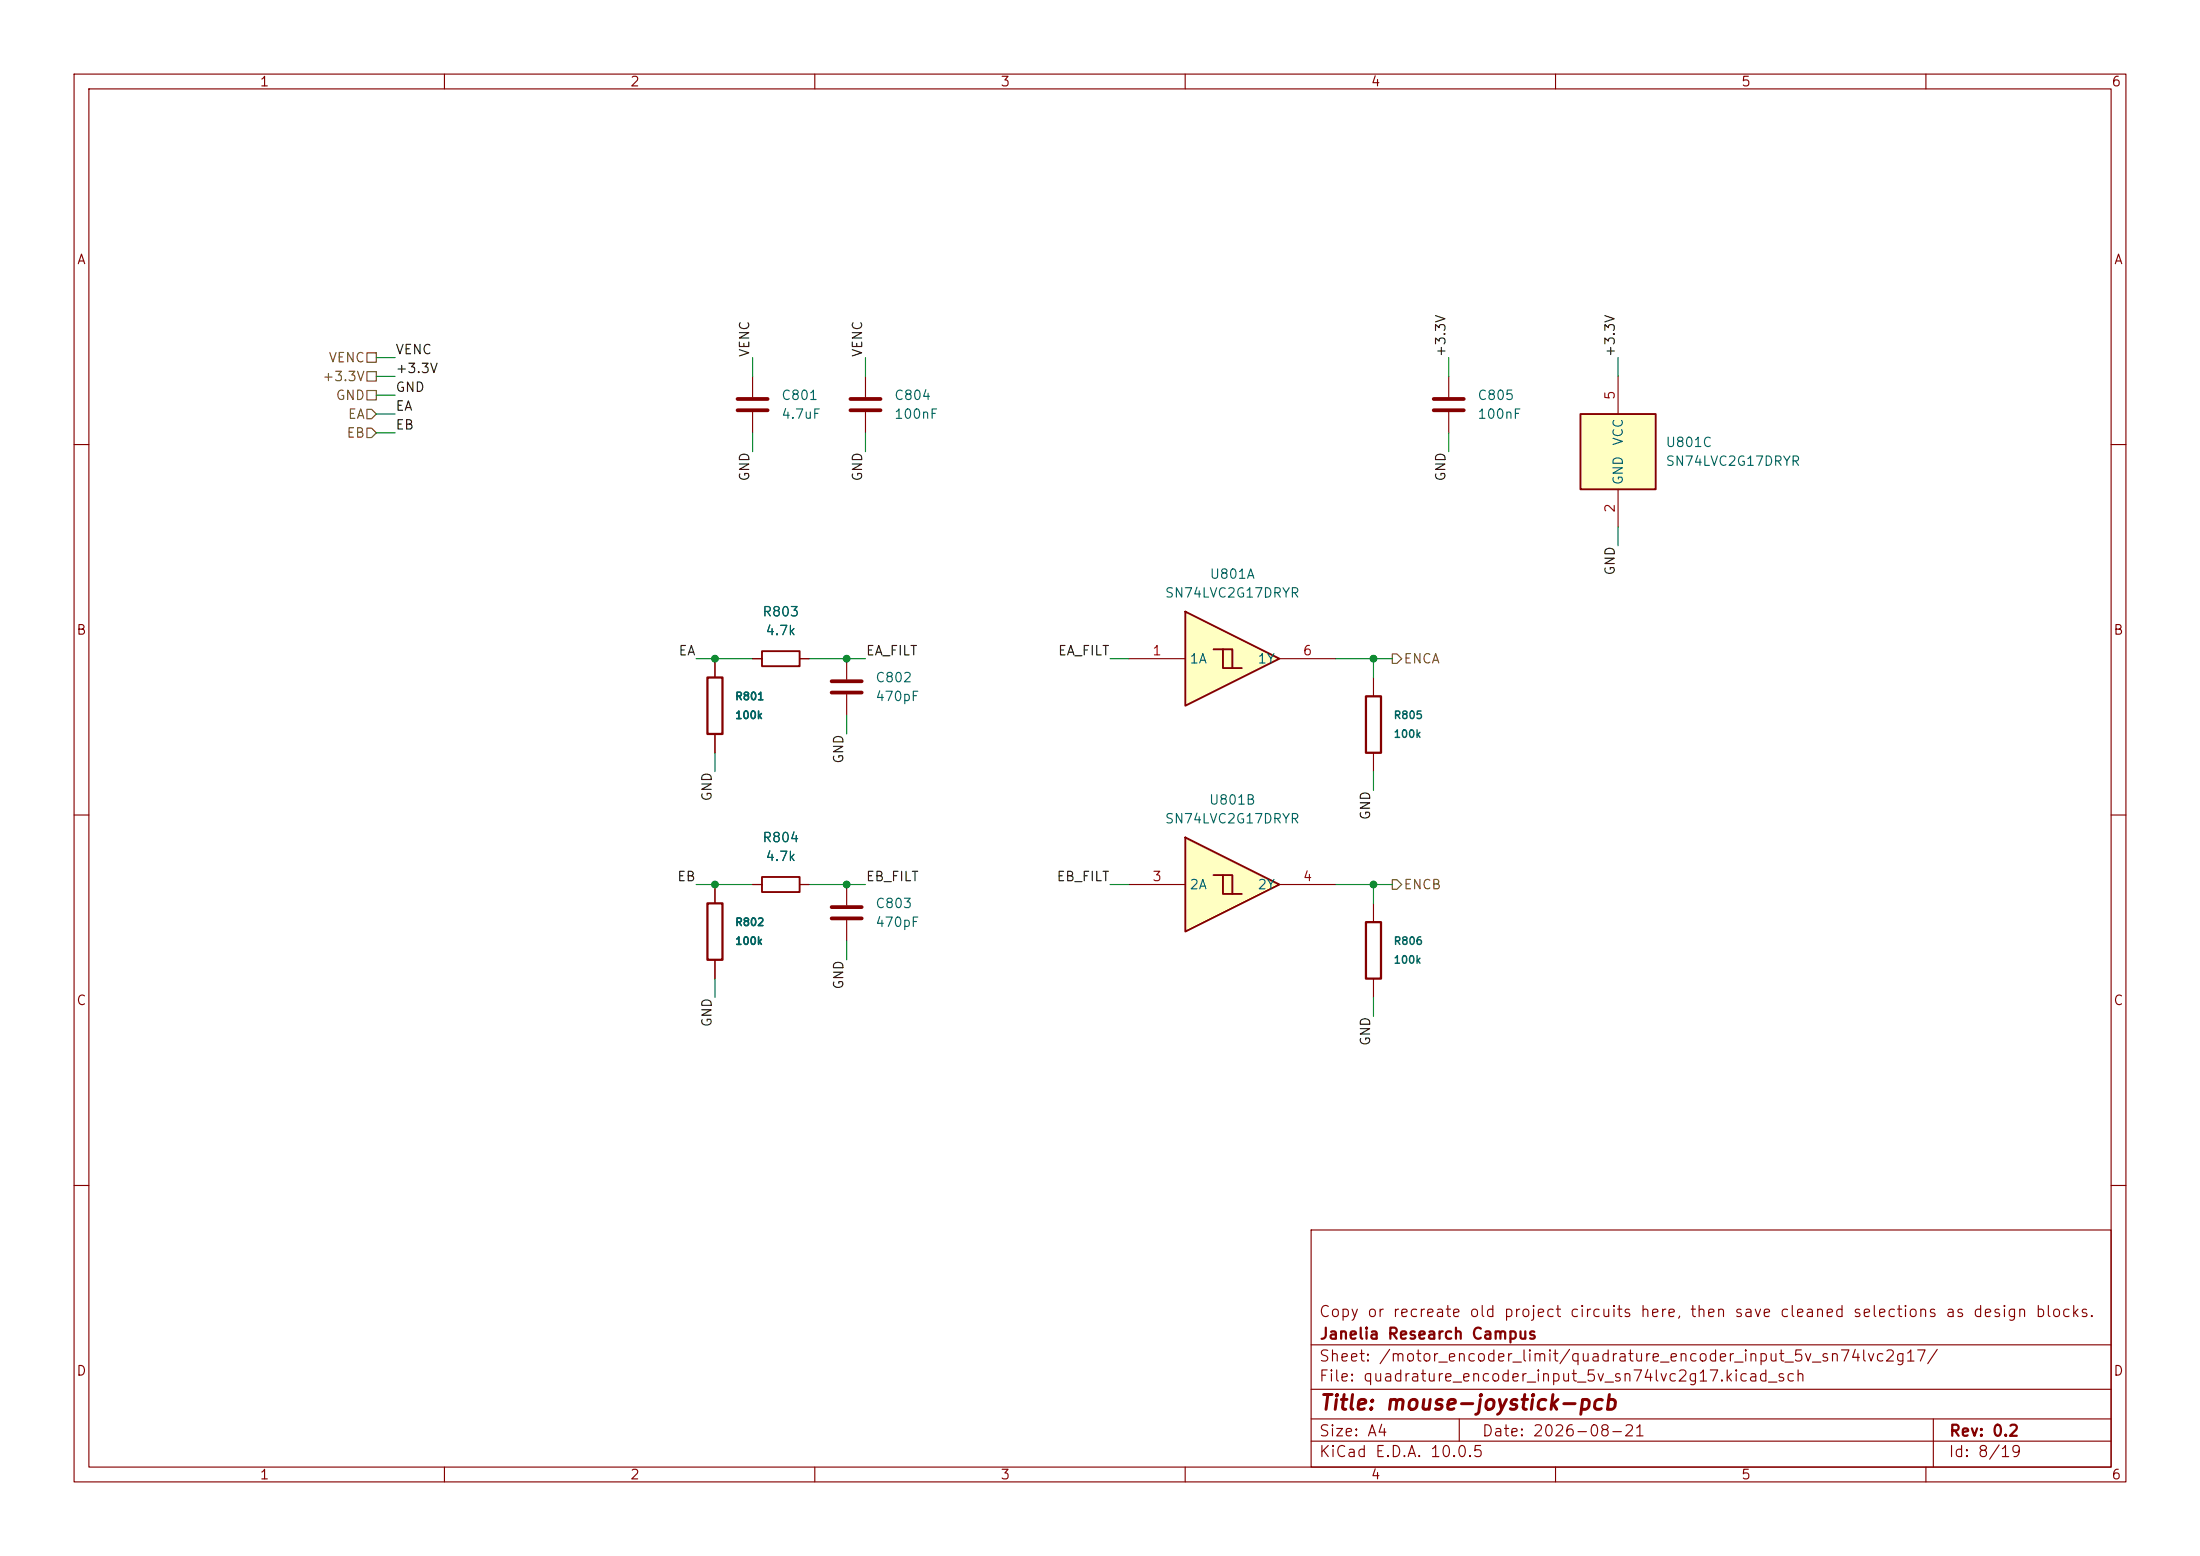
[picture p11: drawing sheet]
<svg xmlns="http://www.w3.org/2000/svg" width="297mm" height="210mm" viewBox="0 0 297 210" stroke-linecap="round" stroke-linejoin="round" font-family="sans-serif">
<g fill="none" stroke="#840000" stroke-width=".15">
<path d="M10 10h277v190h-277zM12 12h273v186h-273zM60 10v2M110 10v2M160 10v2M210 10v2M260 10v2M116.8 50.8v2.8M116.8 55.6v2.8M10 60h2M285 60h2M114.3 88.9v2.8"/>
<path d="M114.3 93.7v2.8M10 110h2M96.5 119.4v2.5M101.6 119.4h1.3M107.9 119.4h1.3M114.3 119.4v2.8M285 110h2M96.5 129.5v2.6M114.3 124.2v2.8M185.4 121.9v2.6M185.4 132.1v2.5M10 160h2"/>
<path d="M177 166h108v32h-108zM285 160h2M60 198v2M110 198v2M160 198v2M177 194.5h108M177 191.5h108M177 187.5h108M177 181.5h108M197 191.5v3M210 198v2M260 198v2"/>
<path d="M261 191.5v6.5"/>
</g>
<path d="M95.5 121.9h2v7.6h-2zM184.4 124.5h2v7.6h-2z" fill="none" stroke="#840000" stroke-width=".3"/>
<path d="M114.8 53.8h4.1M114.8 55.4h4.1M112.3 91.9h4M112.3 93.5h4M112.3 122.4h4M112.3 124h4" fill="none" stroke="#840000" stroke-width=".51"/>
<path d="M102.9 118.4h5v2h-5z" fill="none" stroke="#840000" stroke-width=".25"/>
<path d="M213.4 55.9h10.1v10.1h-10.1z" fill="#ffffc2"/>
<path d="M213.4 55.9h10.1v10.1h-10.1z" fill="none" stroke="#840000" stroke-width=".25"/>
<path d="M218.4 50.8v5.1M218.4 66v5.1" fill="none" stroke="#840000" stroke-width=".15"/>
<g fill="#ffffc2">
<path d="M160 113l12.7 6.4-12.7 6.3z"/>
<path d="M163.8 118.1l3.8 2.6h-2.5v-2.6z"/>
<path d="M165.1 118.1h1.3v2.6z"/>
</g>
<path d="M160 113l12.7 6.4-12.7 6.3zM163.8 118.1h1.3v2.6h2.5M165.1 118.1h1.3v2.6" fill="none" stroke="#840000" stroke-width=".25"/>
<path d="M152.4 119.4h7.6M172.7 119.4h7.6" fill="none" stroke="#840000" stroke-width=".15"/>
<g fill="#ffffc2">
<path d="M160 82.6l12.7 6.3-12.7 6.4z"/>
<path d="M163.8 87.6l3.8 2.6h-2.5v-2.6z"/>
<path d="M165.1 87.6h1.3v2.6z"/>
</g>
<path d="M102.9 87.9h5v2h-5zM160 82.6l12.7 6.3-12.7 6.4zM163.8 87.6h1.3v2.6h2.5M165.1 87.6h1.3v2.6" fill="none" stroke="#840000" stroke-width=".25"/>
<g fill="none" stroke="#840000" stroke-width=".15">
<path d="M101.6 50.8v2.8M101.6 55.6v2.8M195.6 50.8v2.8M195.6 55.6v2.8M96.5 88.9v2.5M96.5 99.1v2.5M101.6 88.9h1.3M107.9 88.9h1.3M152.4 88.9h7.6M172.7 88.9h7.6M185.4 91.4v2.6M96.5 119.4v2.5"/>
<path d="M101.6 119.4h1.3M107.9 119.4h1.3M185.4 101.6v2.5M96.5 129.5v2.6"/>
</g>
<path d="M99.6 53.8h4M99.6 55.4h4M193.5 53.8h4.1M193.5 55.4h4.1" fill="none" stroke="#840000" stroke-width=".51"/>
<path d="M95.5 91.4h2v7.7h-2zM184.4 94h2v7.6h-2z" fill="none" stroke="#840000" stroke-width=".3"/>
<path d="M49.5 57.8h.7l.6 .6-.6 .7h-.7zM49.5 47.6h1.3v1.3h-1.3zM49.5 52.7h1.3v1.3h-1.3zM49.5 55.2h.7l.6 .7-.6 .6h-.7zM49.5 50.2h1.3v1.2h-1.3zM188 88.3h.6l.6 .6-.6 .6h-.6zM188 118.7h.6l.6 .7-.6 .6h-.6z" fill="none" stroke="#725600" stroke-width=".15"/>
<g fill="none" stroke="#009600" stroke-width=".15">
<path d="M50.8 53.3h2.5M50.8 50.8h2.5M50.8 48.3h2.5M50.8 55.9h2.5M50.8 58.4h2.5M101.6 48.3v2.5M101.6 58.4v2.6M116.8 48.3v2.5M116.8 58.4v2.6M195.6 48.3v2.5M195.6 58.4v2.6M218.4 48.3v2.5"/>
<path d="M218.4 71.1v2.6M94 88.9h7.6M109.2 88.9h7.6M114.3 96.5v2.6M149.9 88.9h2.5M180.3 88.9h7.7M185.4 88.9v2.5M94 119.4h7.6M96.5 101.6v2.5M109.2 119.4h7.6M149.9 119.4h2.5M180.3 119.4h7.7"/>
<path d="M185.4 104.1v2.6M185.4 119.4v2.5M96.5 132.1v2.5M114.3 127v2.5M185.4 134.6v2.6"/>
</g>
<g fill="#009600" stroke="#009600" stroke-width=".14">
<circle cx="114.3" cy="88.9" r=".46"/>
<circle cx="185.4" cy="88.9" r=".46"/>
<circle cx="185.4" cy="119.4" r=".46"/>
<circle cx="114.3" cy="119.4" r=".46"/>
<circle cx="96.5" cy="88.9" r=".46"/>
<circle cx="96.5" cy="119.4" r=".46"/>
</g>
<text font-size="2" fill="#840000" x="178" y="190.8">Title: mouse-joystick-pcb</text>
<g font-size="1.5" fill="#840000">
<text x="178" y="178.1">Copy or recreate old project circuits here, then save cleaned selections as design blocks.</text>
<text x="178" y="184.1">Sheet: /motor_encoder_limit/quadrature_encoder_input_5v_sn74lvc2g17/</text>
<text x="178" y="181.1">Janelia Research Campus</text>
<text x="178" y="186.8">File: quadrature_encoder_input_5v_sn74lvc2g17.kicad_sch</text>
<text x="178" y="197">KiCad E.D.A. 10.0.5</text>
<text x="178" y="194.2">Size: A4</text>
<text x="200" y="194.2">Date: 2026-08-21</text>
<text x="263" y="197">Id: 8/19</text>
<text x="263" y="194.2">Rev: 0.2</text>
</g>
<g font-size="1.3" fill="#840000">
<text x="35" y="12">1</text>
<text x="85" y="12">2</text>
<text x="135" y="12">3</text>
<text x="185" y="12">4</text>
<text x="235" y="12">5</text>
<text x="285" y="12">6</text>
<text x="10.3" y="36">A</text>
<text x="285.3" y="36">A</text>
<text x="10.2" y="86">B</text>
<text x="285.2" y="86">B</text>
<text x="10.2" y="136">C</text>
<text x="285.2" y="136">C</text>
<text x="10.2" y="186">D</text>
<text x="285.2" y="186">D</text>
<text x="35" y="200">1</text>
<text x="85" y="200">2</text>
<text x="135" y="200">3</text>
<text x="185" y="200">4</text>
<text x="235" y="200">5</text>
<text x="285" y="200">6</text>
</g>
<g font-size="1.3" fill="#725600">
<text x="43.4" y="51.8">+3.3V</text>
<text x="44.3" y="49.2">VENC</text>
<text x="45.2" y="54.3">GND</text>
<text x="46.7" y="59.4">EB</text>
<text x="46.9" y="56.8">EA</text>
<text x="189.4" y="89.9">ENCA</text>
<text x="189.4" y="120.3">ENCB</text>
</g>
<g font-size="1.3" fill="#0f0f0f">
<text x="53.3" y="48.1">VENC</text>
<text x="53.3" y="50.7">+3.3V</text>
<text x="53.3" y="53.2">GND</text>
<text x="101.5" y="48.3" transform="rotate(-90 101.5 48.3)">VENC</text>
<text x="116.7" y="48.3" transform="rotate(-90 116.7 48.3)">VENC</text>
<text x="195.5" y="48.3" transform="rotate(-90 195.5 48.3)">+3.3V</text>
<text x="218.3" y="48.3" transform="rotate(-90 218.3 48.3)">+3.3V</text>
<text x="53.3" y="58.3">EB</text>
<text x="53.3" y="55.8">EA</text>
<text x="101.5" y="65.1" transform="rotate(-90 101.5 65.1)">GND</text>
<text x="116.7" y="65.1" transform="rotate(-90 116.7 65.1)">GND</text>
<text x="195.5" y="65.1" transform="rotate(-90 195.5 65.1)">GND</text>
<text x="218.3" y="77.8" transform="rotate(-90 218.3 77.8)">GND</text>
<text x="91.5" y="88.8">EA</text>
<text x="116.8" y="88.8">EA_FILT</text>
<text x="142.7" y="88.8">EA_FILT</text>
<text x="114.2" y="103.2" transform="rotate(-90 114.2 103.2)">GND</text>
<text x="96.4" y="108.2" transform="rotate(-90 96.4 108.2)">GND</text>
<text x="185.3" y="110.8" transform="rotate(-90 185.3 110.8)">GND</text>
<text x="91.3" y="119.3">EB</text>
<text x="116.8" y="119.3">EB_FILT</text>
<text x="142.6" y="119.3">EB_FILT</text>
<text x="114.2" y="133.6" transform="rotate(-90 114.2 133.6)">GND</text>
<text x="96.4" y="138.7" transform="rotate(-90 96.4 138.7)">GND</text>
<text x="185.3" y="141.3" transform="rotate(-90 185.3 141.3)">GND</text>
</g>
<g font-size="1.3" fill="#006464">
<text x="105.4" y="54.3">C801</text>
<text x="105.4" y="56.8">4.7uF</text>
<text x="120.6" y="54.3">C804</text>
<text x="120.6" y="56.8">100nF</text>
<text x="199.4" y="54.3">C805</text>
<text x="199.4" y="56.8">100nF</text>
<text x="219.4" y="65.6" transform="rotate(-90 219.4 65.6)">GND</text>
<text x="219.4" y="60.2" transform="rotate(-90 219.4 60.2)">VCC</text>
<text x="224.8" y="60.7">U801C</text>
<text x="224.8" y="63.2">SN74LVC2G17DRYR</text>
<text x="102.8" y="83.5">R803</text>
<text x="157.2" y="81">SN74LVC2G17DRYR</text>
<text x="163.2" y="78.4">U801A</text>
<text x="103.3" y="86.1">4.7k</text>
<text x="160.5" y="89.9">1A</text>
<text x="169.7" y="89.9">1Y</text>
<text x="118.1" y="92.4">C802</text>
<text x="118.1" y="94.9">470pF</text>
<text x="102.8" y="114">R804</text>
<text x="157.2" y="111.5">SN74LVC2G17DRYR</text>
<text x="163.1" y="108.9">U801B</text>
<text x="103.3" y="116.5">4.7k</text>
<text x="118.1" y="122.9">C803</text>
<text x="118.1" y="125.4">470pF</text>
<text x="160.5" y="120.3">2A</text>
<text x="169.7" y="120.3">2Y</text>
</g>
<g font-size="1.3" fill="#a90000">
<text x="218.3" y="54.1" transform="rotate(-90 218.3 54.1)">5</text>
<text x="218.3" y="69.3" transform="rotate(-90 218.3 69.3)">2</text>
<text x="155.5" y="88.8">1</text>
<text x="175.8" y="88.8">6</text>
<text x="155.5" y="119.2">3</text>
<text x="175.8" y="119.2">4</text>
</g>
<g font-size="1" fill="#006464">
<text x="99.2" y="94.7">R801</text>
<text x="99.2" y="97.3">100k</text>
<text x="188.1" y="97.3">R805</text>
<text x="188.1" y="99.8">100k</text>
<text x="99.2" y="125.2">R802</text>
<text x="99.2" y="127.8">100k</text>
<text x="188.1" y="127.8">R806</text>
<text x="188.1" y="130.3">100k</text>
</g>
</svg>
